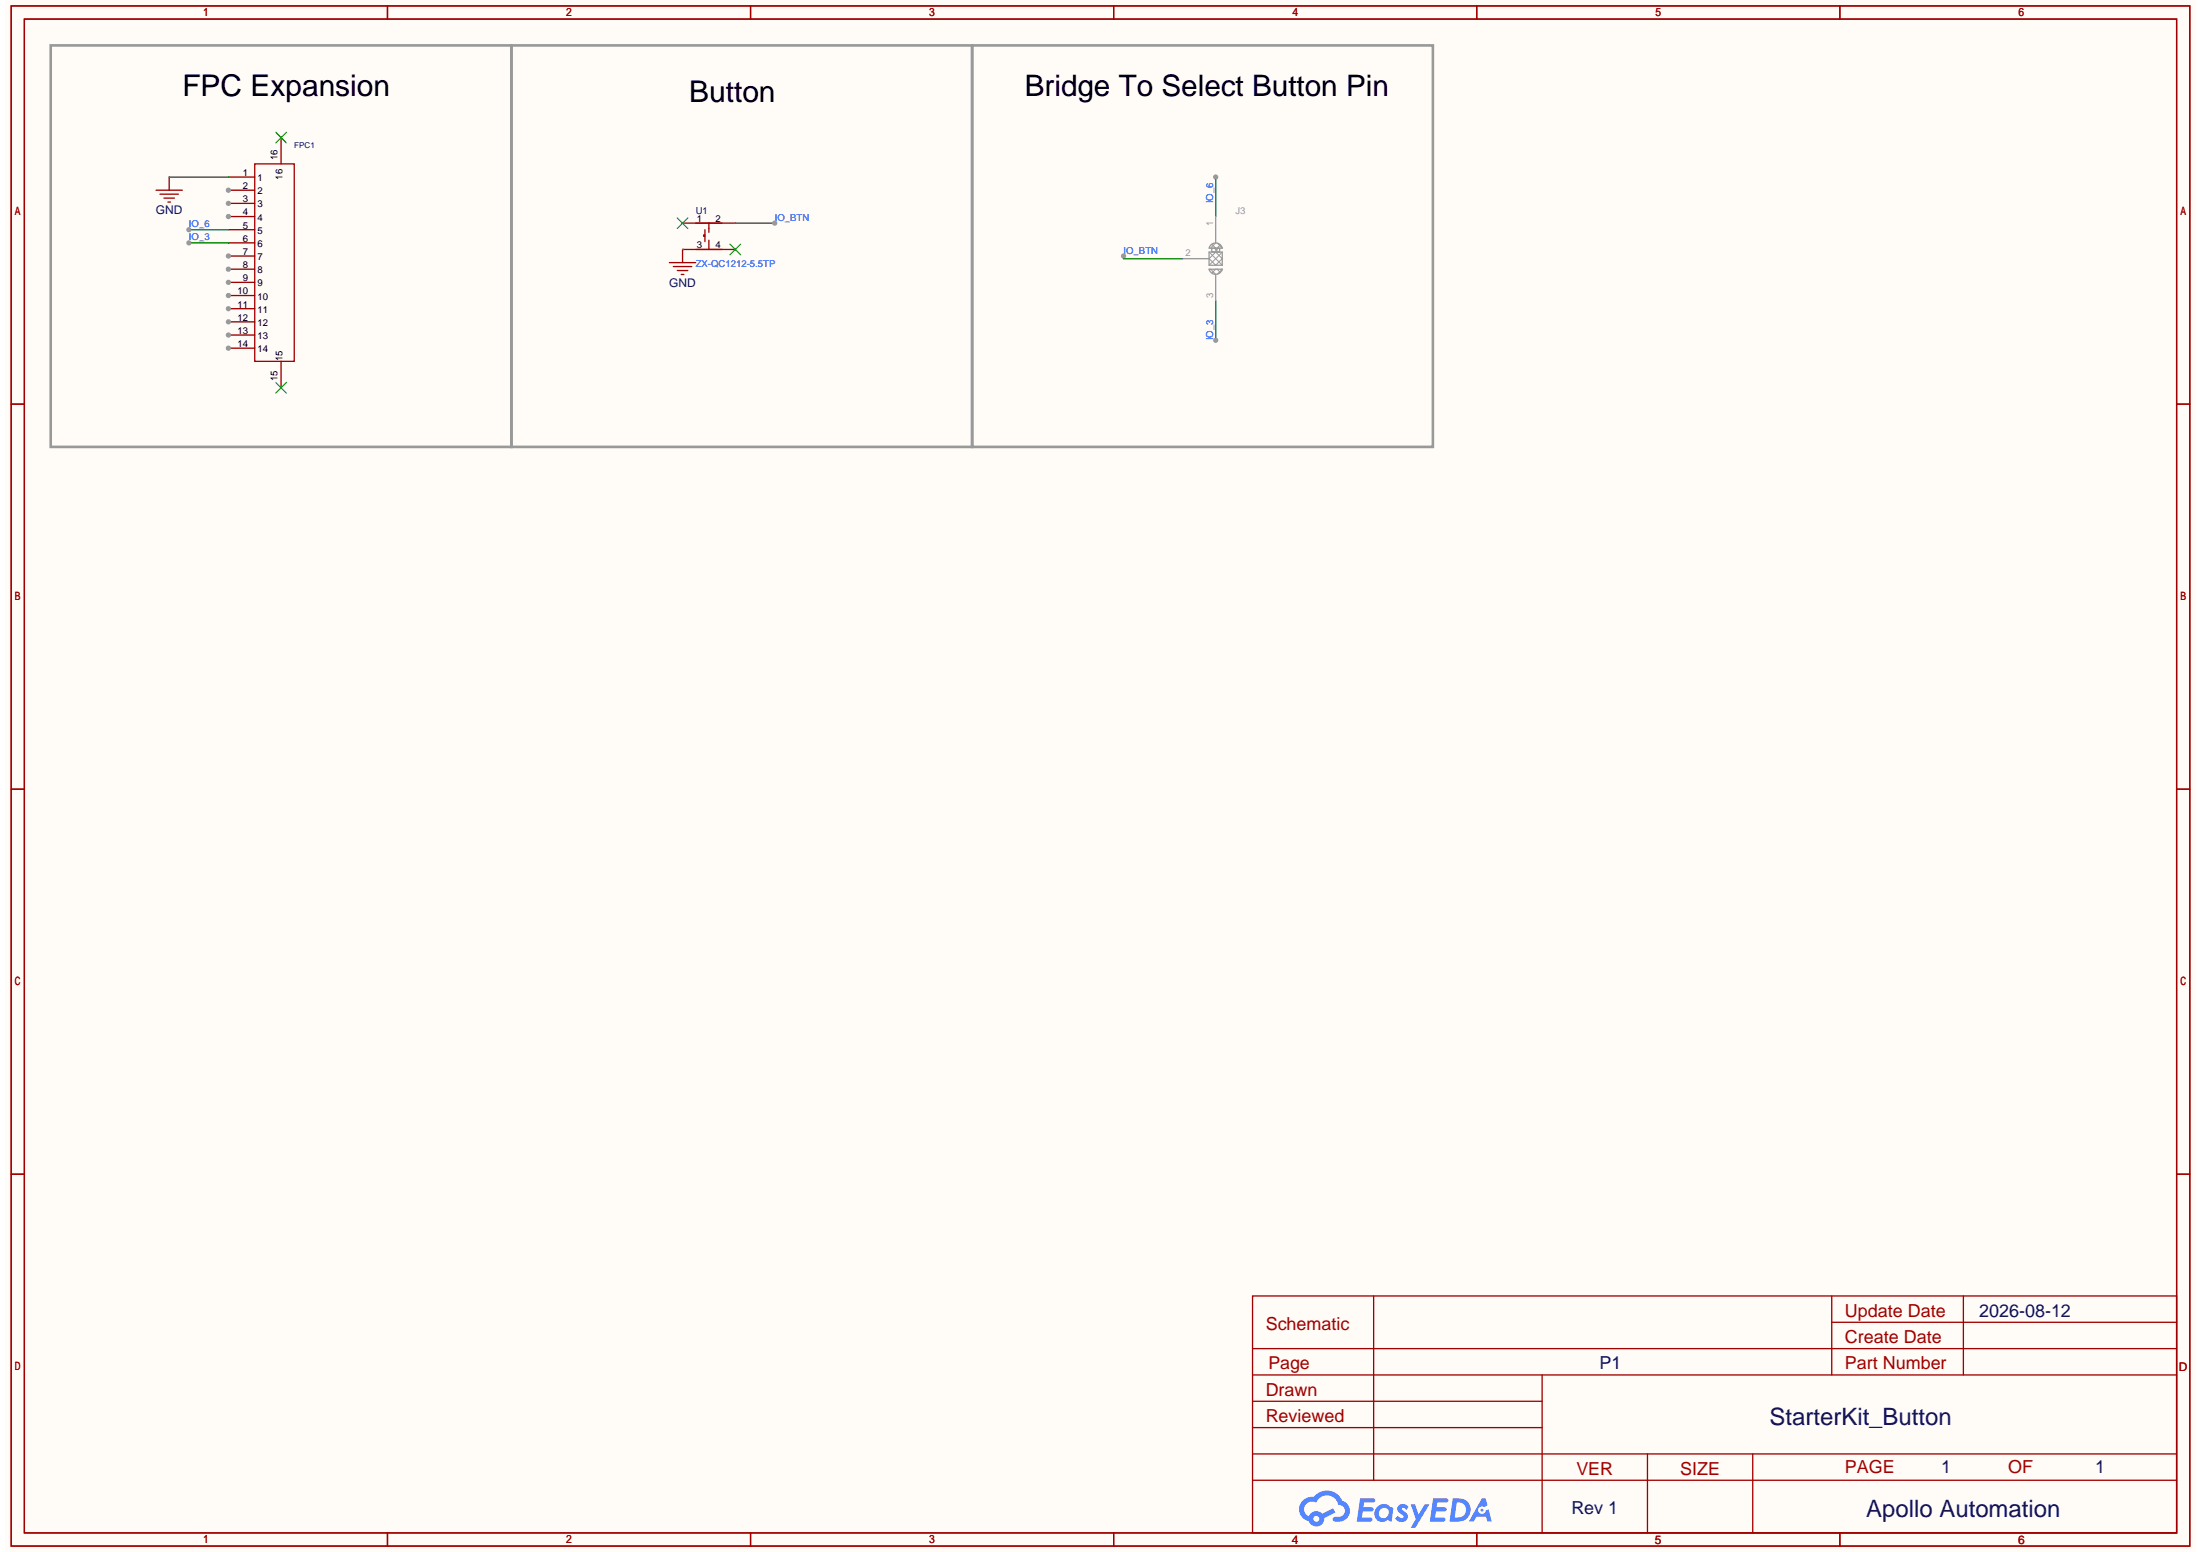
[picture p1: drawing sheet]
<svg xmlns="http://www.w3.org/2000/svg" width="297mm" height="210mm" viewBox="0 0 297 210" stroke-linecap="round" stroke-linejoin="round" font-family="sans-serif">
<path d="M.7 0h295.8v209.6h-295.8z" fill="#fffcf7"/>
<g fill="none" stroke="#a10000" stroke-width=".18">
<path d="M1.5 .8h294.2v208h-294.2zM3.3 2.6h290.6v204.4h-290.6zM52.3 .8v1.8M101.3 .8v1.8M150.4 .8v1.8M199.4 .8v1.8M248.4 .8v1.8M1.5 54.6h1.8M293.9 54.6h1.8M1.5 106.6h1.8M293.9 106.6h1.8M1.5 158.5h1.8"/>
<path d="M293.9 158.5h1.8M169.1 175h124.8v32h-124.8zM185.5 175v24.9M247.3 175v10.6M247.3 178.5h46.6M265.1 175v10.6M169.1 189.2h39.1M169.1 199.9h124.8M169.1 185.6h124.8M169.1 196.3h124.8M169.1 192.8h39.1M169.1 182.1h124.8"/>
<path d="M208.2 185.6v21.4M222.4 196.3v10.7M236.7 196.3v10.7M52.3 207v1.8M101.3 207v1.8M150.4 207v1.8M199.4 207v1.8M248.4 207v1.8"/>
</g>
<g fill="#5487ff">
<path d="M188.9 203.2l.5-.1a.91 .91 0 0 1 .8 .3l-.3 .5a.36 .36 0 0 0-.3-.3 .36 .36 0 0 0-.4 .1l.1 .1a1.85 1.85 0 0 1 .8 1 .97 .97 0 0 1-.8 .7 .97 .97 0 0 1-.9-.4l.3-.4a.45 .45 0 0 0 .4 .3 .45 .45 0 0 0 .4-.2v-.1a1.98 1.98 0 0 1-.8-1z"/>
<path d="M190.5 203.1h.6l.4 1.4 .9-1.4h.6l-1.9 3.2h-.6l.7-1.2z"/>
<path d="M183.6 202.3h1.8a.28 .28 0 0 1 .3 .3 .28 .28 0 0 1-.3 .3h-1.2l-.1 .6h1.1l.2 .1 .1 .2a.35 .35 0 0 1-.5 .3h-1l-.1 .8h.5a.86 .86 0 0 1 .9 .1 .27 .27 0 0 1-.3 .4h-1.8z"/>
<path d="M193.5 202.3h1.8a.28 .28 0 0 1 .3 .3 .28 .28 0 0 1-.3 .3h-1.2l-.1 .6h1.1l.2 .3a.35 .35 0 0 1-.4 .3h-1l-.1 .8h.5a.86 .86 0 0 1 .8 .1 .27 .27 0 0 1-.2 .4h-1.8z"/>
<path d="M200.1 202.3h.5l.2 1-.4 .2a.53 .53 0 0 0-.8 .2 .53 .53 0 0 0 .4 .7 .53 .53 0 0 0 .6-.4l.4-.2 .4 1.6h-.6l-.2-.6h-1.2l-.4 .6h-.7z"/>
<path d="M196.2 202.3l-.5 3.1h1a1.59 1.59 0 0 0 1.9-1.6 1.59 1.59 0 0 0-1.9-1.5zM196.7 202.9a1.05 1.05 0 0 1 1.3 1 1.05 1.05 0 0 1-1.4 1h-.2z"/>
<path d="M185.9 203.5a1.11 1.11 0 0 0-.1 1.6 1.11 1.11 0 0 0 1.6 .1l.5 .2 .2-1.7-.1-.1-.3-.1a1.12 1.12 0 0 0-1.8 0zM186.4 203.8a.67 .67 0 0 1 1 0 .67 .67 0 0 1-.1 1 .67 .67 0 0 1-1 0 .67 .67 0 0 1 .1-1z"/>
<path d="M175.9 202.6a1.66 1.66 0 0 0 .8 2.8 1.08 1.08 0 0 0 1.2 .7 1.08 1.08 0 0 0 .9-1.1l1.5-.8-.3-.5-1.5 .7a1.1 1.1 0 0 0-1.8 .3 1.05 1.05 0 0 1-.5-1.4 1.05 1.05 0 0 1 1.5-.4 1.56 1.56 0 0 1 1.6-1 1.56 1.56 0 0 1 1.4 1.3 .81 .81 0 0 1 .9 .7 .81 .81 0 0 1-.8 .9h-.5a.33 .33 0 0 0-.4 .3 .33 .33 0 0 0 .3 .3 1.52 1.52 0 0 0 1.8-.6 1.52 1.52 0 0 0-.2-1.8l-.6-.4a2.23 2.23 0 0 0-3.8-.5h-.3a1.78 1.78 0 0 0-1.2 .5zM177.3 205.1a.41 .41 0 0 1 .8 0 .41 .41 0 0 1-.8 0z"/>
<circle cx="200.1" cy="203.9" r=".2"/>
</g>
<path d="M93.9 30.1h3.6M93.9 33.7h3.6M95.2 31.7h-.2v.2h.2M95.2 31v1.6M95.7 30.1v1.3M95.7 32.4v1.3" fill="none" stroke="#a10000" stroke-width=".18"/>
<path d="M92.2 30.1h7.1M92.2 33.7h7.1" fill="none" stroke="#870000" stroke-width=".18"/>
<path d="M91.4 29.4l1.5 1.4M92.9 29.4l-1.5 1.4M98.6 33l1.4 1.4M100 33l-1.4 1.4" fill="none" stroke="#3c3" stroke-width=".18"/>
<path d="M99.3 30.1h5.3" fill="none" stroke="#008700" stroke-width=".18"/>
<circle cx="104.6" cy="30.1" r=".36" fill="#999"/>
<path d="M37.9 18.6v3.5M92.2 33.7v1.8M30.8 47h3.6M37.9 48.8v3.5" fill="none" stroke="#870000" stroke-width=".18"/>
<path d="M90.4 35.5h3.5M90.9 36h2.5M91.4 36.5h1.5M92 37.1h.3" fill="none" stroke="#a10000" stroke-width=".18"/>
<path d="M92.2 33.7h.1" fill="none" stroke="#008700" stroke-width=".18"/>
<path d="M37.2 17.9l1.5 1.4M38.7 17.9l-1.5 1.4M37.2 51.6l1.5 1.5M38.7 51.6l-1.5 1.5" fill="none" stroke="#3c3" stroke-width=".18"/>
<circle cx="30.8" cy="47" r=".36" fill="#999"/>
<path d="M30.8 45.2h3.6" fill="none" stroke="#870000" stroke-width=".18"/>
<circle cx="30.8" cy="45.2" r=".36" fill="#999"/>
<path d="M30.8 43.5h3.6" fill="none" stroke="#870000" stroke-width=".18"/>
<circle cx="30.8" cy="43.5" r=".36" fill="#999"/>
<path d="M30.8 41.7h3.6" fill="none" stroke="#870000" stroke-width=".18"/>
<circle cx="30.8" cy="41.7" r=".36" fill="#999"/>
<path d="M34.4 22.1h5.3v26.7h-5.3z" fill="none" stroke="#a10000" stroke-width=".18"/>
<path d="M30.8 39.9h3.6" fill="none" stroke="#870000" stroke-width=".18"/>
<circle cx="30.8" cy="39.9" r=".36" fill="#999"/>
<path d="M30.8 38.1h3.6" fill="none" stroke="#870000" stroke-width=".18"/>
<circle cx="30.8" cy="38.1" r=".36" fill="#999"/>
<path d="M30.8 36.3h3.6" fill="none" stroke="#870000" stroke-width=".18"/>
<circle cx="30.8" cy="36.3" r=".36" fill="#999"/>
<path d="M30.8 34.6h3.6" fill="none" stroke="#870000" stroke-width=".18"/>
<circle cx="30.8" cy="34.6" r=".36" fill="#999"/>
<path d="M30.8 32.8h3.6M30.8 31h3.6M30.8 29.2h3.6" fill="none" stroke="#870000" stroke-width=".18"/>
<circle cx="30.8" cy="29.2" r=".36" fill="#999"/>
<path d="M30.8 27.5h3.6" fill="none" stroke="#870000" stroke-width=".18"/>
<circle cx="30.8" cy="27.5" r=".36" fill="#999"/>
<path d="M30.8 25.7h3.6" fill="none" stroke="#870000" stroke-width=".18"/>
<circle cx="30.8" cy="25.7" r=".36" fill="#999"/>
<path d="M22.8 23.9v1.8M30.8 23.9h3.6" fill="none" stroke="#870000" stroke-width=".18"/>
<path d="M21.1 25.7h3.5M21.6 26.2h2.5M22.1 26.7h1.5M22.7 27.3h.3" fill="none" stroke="#a10000" stroke-width=".18"/>
<path d="M22.8 23.9h8M25.5 32.8h5.3" fill="none" stroke="#008700" stroke-width=".18"/>
<circle cx="25.5" cy="32.8" r=".36" fill="#999"/>
<path d="M25.5 31h5.3" fill="none" stroke="#008700" stroke-width=".18"/>
<circle cx="25.5" cy="31" r=".36" fill="#999"/>
<path d="M164.1 23.9v5.3" fill="none" stroke="#008700" stroke-width=".18"/>
<circle cx="164.1" cy="23.9" r=".36" fill="#999"/>
<path d="M164.1 40.6v5.3" fill="none" stroke="#008700" stroke-width=".18"/>
<circle cx="164.1" cy="45.9" r=".36" fill="#999"/>
<path d="M151.7 34.6v.3h8" fill="none" stroke="#008700" stroke-width=".18"/>
<circle cx="151.7" cy="34.6" r=".36" fill="#999"/>
<path d="M6.8 6.1h62.3v54.2h-62.3zM69.1 6.1h62.2v54.2h-62.2zM131.3 6.1h62.2v54.2h-62.2z" fill="none" stroke="#999" stroke-width=".36"/>
<path d="M159.7 34.9h3.6M163.3 34h1.7v1.8h-1.7zM163.3 36.3h1.7a.92 .92 0 0 1-.9 .7 .92 .92 0 0 1-.8-.7zM163.4 33.2a.92 .92 0 0 1 .9-.4 .92 .92 0 0 1 .7 .7h-1.7zM163.6 33.5h1.1v.5h-1.1zM164.1 29.2v3.6M164.1 37.1v3.5" fill="none" stroke="#999" stroke-width=".18"/>
<g fill="none" stroke="#999" stroke-width=".14">
<path d="M163.3 34l1.7 1.8M163.4 36.3l.7 .7M163.6 33l.5 .5M164 33.5l.5 .5M164.1 34l.9 .9-.9 .9-.8-.9zM164.1 32.8l-.7 .7M164.1 36.3l-.5 .6M164.3 36.3l.5 .5M164.4 32.8l.6 .7M164.5 33.5l-.5 .5M164.8 33.1l-.5 .4M165 34l-1.7 1.8"/>
<path d="M165 36.3l-.6 .7"/>
</g>
<g font-size="4">
<text x="24.6" y="12.9">FPC Expansion</text>
<text x="93" y="13.8">Button</text>
<text x="138.4" y="12.9">Bridge To Select Button Pin</text>
</g>
<g font-size="3.2" fill="#000080">
<text x="238.9" y="192.4">StarterKit_Button</text>
<text x="252" y="204.9">Apollo Automation</text>
</g>
<g font-size="2.4" fill="#a00000">
<text x="170.9" y="179.5">Schematic</text>
<text x="249.1" y="177.8">Update Date</text>
<text x="171.3" y="184.9">Page</text>
<text x="249.1" y="181.3">Create Date</text>
<text x="249.1" y="184.9">Part Number</text>
<text x="170.9" y="192">Reviewed</text>
<text x="170.9" y="188.4">Drawn</text>
<text x="212.8" y="199.1">VER</text>
<text x="226.9" y="199.1">SIZE</text>
<text x="249.1" y="198.9">PAGE</text>
<text x="271.1" y="198.9">OF</text>
</g>
<g font-size="2.4" fill="#000080">
<text x="267.2" y="177.8">2026-08-12</text>
<text x="216" y="184.9">P1</text>
<text x="262.1" y="198.9">1</text>
<text x="282.9" y="198.9">1</text>
<text x="212.2" y="204.4">Rev 1</text>
</g>
<g font-size="1.6" fill="#000080">
<text x="21" y="28.9">GND</text>
<text x="90.4" y="38.7">GND</text>
</g>
<g font-size="1.6" fill="#a00000">
<text x="294.2" y="185.1">D</text>
<text x="174.4" y="208.4">4</text>
<text x="223.5" y="208.4">5</text>
<text x="272.5" y="208.4">6</text>
</g>
<g font-size="1.3">
<text x="32.8" y="23.7">1</text>
<text x="37.4" y="21.6" transform="rotate(-90 37.4 21.6)">16</text>
<text x="32.8" y="29.1">4</text>
<text x="32.8" y="27.3">3</text>
<text x="32.8" y="25.5">2</text>
<text x="34.8" y="29.8">4</text>
<text x="34.8" y="28">3</text>
<text x="34.8" y="26.2">2</text>
<text x="34.8" y="24.5">1</text>
<text x="38.2" y="24.3" transform="rotate(-90 38.2 24.3)">16</text>
<text x="94.1" y="30">1</text>
<text x="96.6" y="30">2</text>
<text x="32.8" y="34.4">7</text>
<text x="32.8" y="32.6">6</text>
<text x="32.8" y="30.9">5</text>
<text x="34.8" y="35.1">7</text>
<text x="34.8" y="33.3">6</text>
<text x="34.8" y="31.6">5</text>
<text x="94.1" y="33.5">3</text>
<text x="96.6" y="33.5">4</text>
<text x="32.1" y="41.5">11</text>
<text x="32.1" y="39.7">10</text>
<text x="32.8" y="38">9</text>
<text x="32.8" y="36.2">8</text>
<text x="34.8" y="40.5">10</text>
<text x="34.8" y="38.7">9</text>
<text x="34.8" y="36.9">8</text>
<text x="32.1" y="46.9">14</text>
<text x="32.1" y="45.1">13</text>
<text x="32.1" y="43.3">12</text>
<text x="34.8" y="47.6">14</text>
<text x="34.8" y="45.8">13</text>
<text x="34.8" y="44">12</text>
<text x="34.8" y="42.2">11</text>
<text x="37.4" y="51.5" transform="rotate(-90 37.4 51.5)">15</text>
<text x="38.2" y="48.8" transform="rotate(-90 38.2 48.8)">15</text>
</g>
<text font-size="1.3" fill="#000080" x="93.9" y="28.9">U1</text>
<g font-size="1.3" fill="#00f">
<text x="104.6" y="29.8">IO_BTN</text>
<text x="163.8" y="27.5" transform="rotate(-90 163.8 27.5)">IO_6</text>
<text x="25.5" y="32.5">IO_3</text>
<text x="25.5" y="30.7">IO_6</text>
<text x="151.7" y="34.2">IO_BTN</text>
<text x="93.9" y="36">ZX-QC1212-5.5TP</text>
<text x="163.8" y="45.9" transform="rotate(-90 163.8 45.9)">IO_3</text>
</g>
<g font-size="1.3" fill="#999">
<text x="166.8" y="28.9">J3</text>
<text x="160" y="34.6">2</text>
<text x="163.8" y="30.5" transform="rotate(-90 163.8 30.5)">1</text>
<text x="163.8" y="40.3" transform="rotate(-90 163.8 40.3)">3</text>
</g>
<text font-size="1.1" fill="#000080" x="39.7" y="20">FPC1</text>
</svg>
